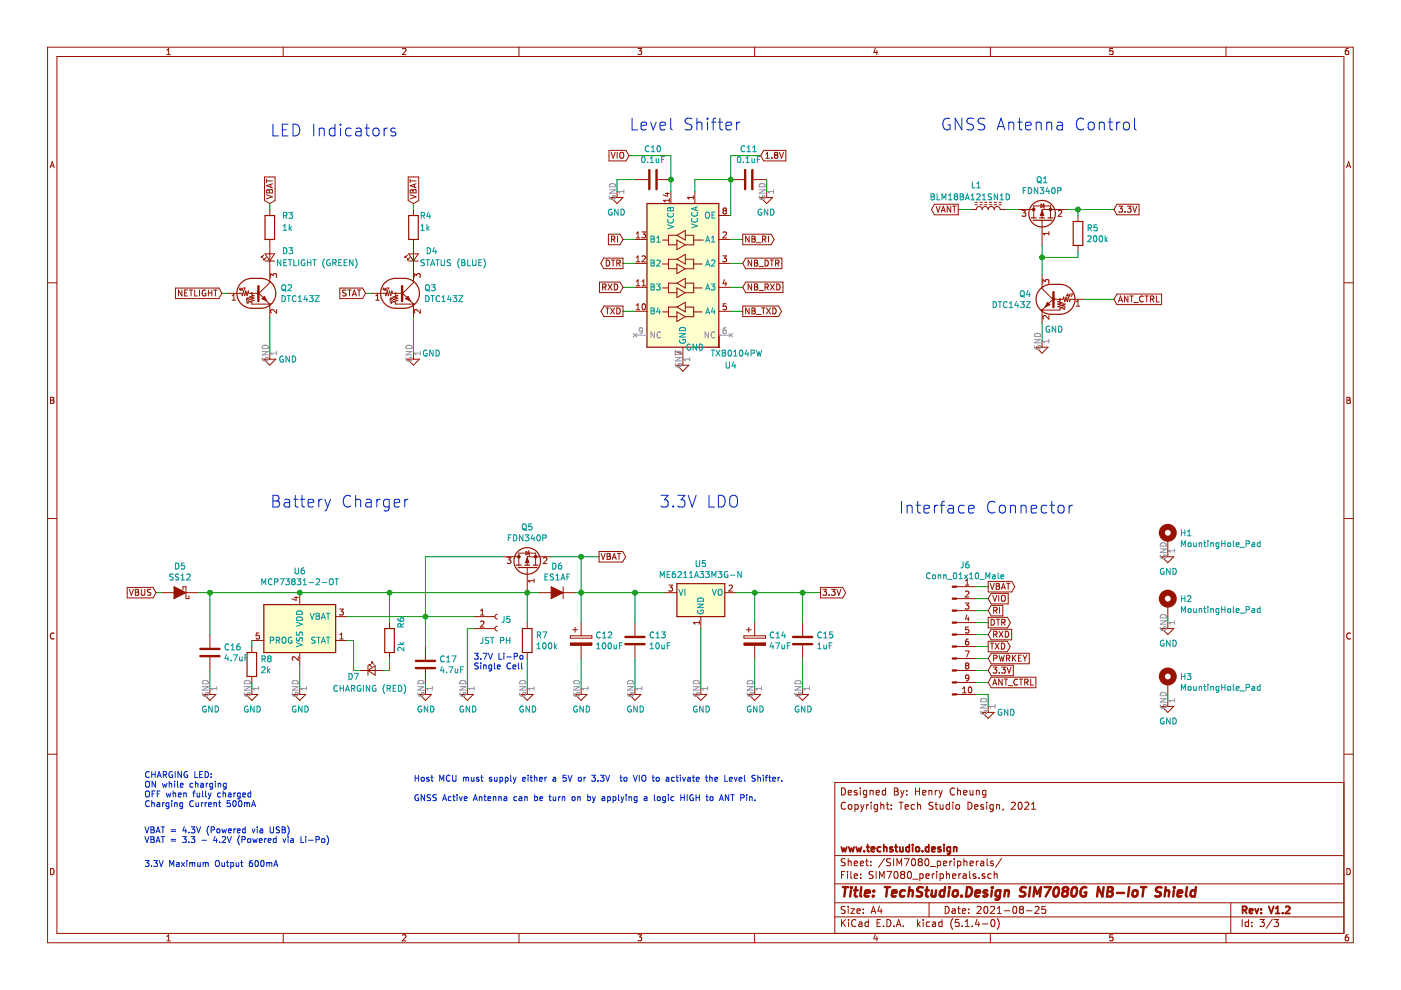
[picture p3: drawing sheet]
EESchema Schematic File Version 4
LIBS:SIM7080-cache
EELAYER 30 0
EELAYER END
$Descr A4 11693 8268
encoding utf-8
Sheet 3 3
Title "TechStudio.Design SIM7080G NB-IoT Shield"
Date "2021-08-25"
Rev "V1.2"
Comp "www.techstudio.design"
Comment1 ""
Comment2 ""
Comment3 "Copyright: Tech Studio Design, 2021"
Comment4 "Designed By: Henry Cheung"
$EndDescr
$Comp
L Device:R R4
U 1 1
P 3450 1900
F 0 "R4" H 3500 2000 50  0000 L CNN
F 1 "1k" H 3500 1900 50  0000 L CNN
F 2 "Resistor_SMD:R_0603_1608Metric_Pad1.05x0.95mm_HandSolder" V 3380 1900 50  0001 C CNN
F 3 "~" H 3450 1900 50  0001 C CNN
	1    3450 1900
	1    0    0    -1  
$EndComp
$Comp
L Device:R R3
U 1 1
P 2250 1900
F 0 "R3" H 2350 2000 50  0000 L CNN
F 1 "1k" H 2350 1900 50  0000 L CNN
F 2 "Resistor_SMD:R_0603_1608Metric_Pad1.05x0.95mm_HandSolder" V 2180 1900 50  0001 C CNN
F 3 "~" H 2250 1900 50  0001 C CNN
	1    2250 1900
	1    0    0    -1  
$EndComp
$Comp
L Device:LED_Small D3
U 1 1
P 2250 2150
F 0 "D3" V 2300 2050 50  0000 R CNN
F 1 "NETLIGHT (GREEN)" V 2200 2100 50  0000 R CNN
F 2 "LED_SMD:LED_0603_1608Metric_Pad1.05x0.95mm_HandSolder" V 2250 2150 50  0001 C CNN
F 3 "~" V 2250 2150 50  0001 C CNN
	1    2250 2150
	0    -1   -1   0   
$EndComp
$Comp
L Device:LED_Small D4
U 1 1
P 3450 2150
F 0 "D4" V 3500 2050 50  0000 R CNN
F 1 "STATUS (BLUE)" V 3400 2100 50  0000 R CNN
F 2 "LED_SMD:LED_0603_1608Metric_Pad1.05x0.95mm_HandSolder" V 3450 2150 50  0001 C CNN
F 3 "~" V 3450 2150 50  0001 C CNN
	1    3450 2150
	0    -1   -1   0   
$EndComp
$Comp
L power:GND #PWR018
U 1 1
P 3450 2950
F 0 "#PWR018" H 3450 2700 50  0001 C CNN
F 1 "GND" H 3600 2950 50  0000 C CNN
F 2 "" H 3450 2950 50  0001 C CNN
F 3 "" H 3450 2950 50  0001 C CNN
	1    3450 2950
	1    0    0    -1  
$EndComp
$Comp
L power:GND #PWR017
U 1 1
P 2250 2950
F 0 "#PWR017" H 2250 2700 50  0001 C CNN
F 1 "GND" H 2400 2900 50  0000 C CNN
F 2 "" H 2250 2950 50  0001 C CNN
F 3 "" H 2250 2950 50  0001 C CNN
	1    2250 2950
	1    0    0    -1  
$EndComp
Text GLabel 2250 1700 1    50   Input ~ 0
VBAT
$Comp
L Connector:Conn_01x02_Female J?
U 1 1
P 4150 5150
AR Path="/5F841AC1/5FB7C805" Ref="J?"  Part="1" 
AR Path="/5F841B36/5FB7C805" Ref="J?"  Part="1" 
AR Path="/5FB7C805" Ref="J?"  Part="1" 
AR Path="/60DCDEB3/5FB7C805" Ref="J5"  Part="1" 
F 0 "J5" H 4178 5126 50  0000 L CNN
F 1 "JST PH" H 4000 4950 50  0000 L CNN
F 2 "Connector_JST:JST_PH_S2B-PH-K_1x02_P2.00mm_Horizontal" H 4150 5150 50  0001 C CNN
F 3 "~" H 4150 5150 50  0001 C CNN
	1    4150 5150
	1    0    0    -1  
$EndComp
Text Notes 3950 5600 0    50   ~ 0
3.7V Li-Po\nSingle Cell
$Comp
L Logic_LevelTranslator:TXB0104PW U?
U 1 1
P 5700 2300
AR Path="/5F841AC1/5FBFBDD5" Ref="U?"  Part="1" 
AR Path="/5F841B36/5FBFBDD5" Ref="U?"  Part="1" 
AR Path="/5FBFBDD5" Ref="U?"  Part="1" 
AR Path="/60DCDEB3/5FBFBDD5" Ref="U4"  Part="1" 
F 0 "U4" H 5300 1550 50  0000 C CNN
F 1 "TXB0104PW" H 5250 1650 50  0000 C CNN
F 2 "Package_SO:TSSOP-14_4.4x5mm_P0.65mm" H 5700 1550 50  0001 C CNN
F 3 "http://www.ti.com/lit/ds/symlink/txb0104.pdf" H 5810 2395 50  0001 C CNN
	1    5700 2300
	-1   0    0    -1  
$EndComp
Text GLabel 5200 2400 0    50   Input ~ 0
RXD
Text GLabel 5200 2600 0    50   Output ~ 0
TXD
Text GLabel 6200 2400 2    50   Input ~ 0
NB_RXD
Text GLabel 6200 2600 2    50   Output ~ 0
NB_TXD
$Comp
L Device:C C?
U 1 1
P 5450 1500
AR Path="/5F841AC1/5FBFBDE1" Ref="C?"  Part="1" 
AR Path="/5F841B36/5FBFBDE1" Ref="C?"  Part="1" 
AR Path="/5FBFBDE1" Ref="C?"  Part="1" 
AR Path="/60DCDEB3/5FBFBDE1" Ref="C10"  Part="1" 
F 0 "C10" V 5702 1500 50  0000 C CNN
F 1 "0.1uF" V 5611 1500 50  0000 C CNN
F 2 "Capacitor_SMD:C_0603_1608Metric_Pad1.05x0.95mm_HandSolder" H 5488 1350 50  0001 C CNN
F 3 "~" H 5450 1500 50  0001 C CNN
	1    5450 1500
	0    1    -1   0   
$EndComp
Wire Wire Line
	5600 1500 5600 1600
$Comp
L Device:C C?
U 1 1
P 6250 1500
AR Path="/5F841AC1/5FBFBDE9" Ref="C?"  Part="1" 
AR Path="/5F841B36/5FBFBDE9" Ref="C?"  Part="1" 
AR Path="/5FBFBDE9" Ref="C?"  Part="1" 
AR Path="/60DCDEB3/5FBFBDE9" Ref="C11"  Part="1" 
F 0 "C11" V 6502 1500 50  0000 C CNN
F 1 "0.1uF" V 6411 1500 50  0000 C CNN
F 2 "Capacitor_SMD:C_0603_1608Metric_Pad1.05x0.95mm_HandSolder" H 6288 1350 50  0001 C CNN
F 3 "~" H 6250 1500 50  0001 C CNN
	1    6250 1500
	0    1    -1   0   
$EndComp
Text GLabel 6350 1300 2    50   Input ~ 0
1.8V
Connection ~ 6100 1500
Wire Wire Line
	6100 1500 6100 1800
Wire Wire Line
	6100 1500 5800 1500
Wire Wire Line
	5800 1500 5800 1600
Text GLabel 6200 2000 2    50   Output ~ 0
NB_RI
Text GLabel 5200 2000 0    50   Input ~ 0
RI
Text GLabel 5200 2200 0    50   Output ~ 0
DTR
Text GLabel 6200 2200 2    50   Input ~ 0
NB_DTR
$Comp
L power:GND #PWR?
U 1 1
P 5700 3000
AR Path="/5F841AC1/5FBFBDF8" Ref="#PWR?"  Part="1" 
AR Path="/5F841B36/5FBFBDF8" Ref="#PWR?"  Part="1" 
AR Path="/5FBFBDF8" Ref="#PWR?"  Part="1" 
AR Path="/60DCDEB3/5FBFBDF8" Ref="#PWR019"  Part="1" 
F 0 "#PWR019" H 5700 2750 50  0001 C CNN
F 1 "GND" H 5600 3100 50  0000 C CNN
F 2 "" H 5700 3000 50  0001 C CNN
F 3 "" H 5700 3000 50  0001 C CNN
	1    5700 3000
	-1   0    0    -1  
$EndComp
$Comp
L power:GND #PWR?
U 1 1
P 5150 1600
AR Path="/5F841AC1/5FBFBDFE" Ref="#PWR?"  Part="1" 
AR Path="/5F841B36/5FBFBDFE" Ref="#PWR?"  Part="1" 
AR Path="/5FBFBDFE" Ref="#PWR?"  Part="1" 
AR Path="/60DCDEB3/5FBFBDFE" Ref="#PWR014"  Part="1" 
F 0 "#PWR014" H 5150 1350 50  0001 C CNN
F 1 "GND" H 5155 1427 50  0000 C CNN
F 2 "" H 5150 1600 50  0001 C CNN
F 3 "" H 5150 1600 50  0001 C CNN
	1    5150 1600
	-1   0    0    -1  
$EndComp
$Comp
L power:GND #PWR?
U 1 1
P 6400 1600
AR Path="/5F841AC1/5FBFBE04" Ref="#PWR?"  Part="1" 
AR Path="/5F841B36/5FBFBE04" Ref="#PWR?"  Part="1" 
AR Path="/5FBFBE04" Ref="#PWR?"  Part="1" 
AR Path="/60DCDEB3/5FBFBE04" Ref="#PWR015"  Part="1" 
F 0 "#PWR015" H 6400 1350 50  0001 C CNN
F 1 "GND" H 6405 1427 50  0000 C CNN
F 2 "" H 6400 1600 50  0001 C CNN
F 3 "" H 6400 1600 50  0001 C CNN
	1    6400 1600
	-1   0    0    -1  
$EndComp
Wire Wire Line
	5300 1500 5150 1500
Wire Wire Line
	5150 1500 5150 1600
Wire Wire Line
	6400 1500 6400 1600
Wire Wire Line
	6350 1300 6100 1300
Wire Wire Line
	6100 1300 6100 1500
$Comp
L Device:R R7
U 1 1
P 4400 5350
F 0 "R7" H 4470 5396 50  0000 L CNN
F 1 "100k" H 4470 5305 50  0000 L CNN
F 2 "Resistor_SMD:R_0603_1608Metric_Pad1.05x0.95mm_HandSolder" V 4330 5350 50  0001 C CNN
F 3 "~" H 4400 5350 50  0001 C CNN
	1    4400 5350
	1    0    0    -1  
$EndComp
Text GLabel 5000 4650 2    50   Output ~ 0
VBAT
Text GLabel 8250 5300 2    50   Input ~ 0
RXD
Text GLabel 8250 5400 2    50   Output ~ 0
TXD
Text GLabel 8250 5100 2    50   Input ~ 0
RI
Text GLabel 8250 5200 2    50   Output ~ 0
DTR
Wire Wire Line
	8150 5000 8250 5000
Wire Wire Line
	8150 5100 8250 5100
Wire Wire Line
	8150 5200 8250 5200
Wire Wire Line
	8150 5300 8250 5300
Text GLabel 8250 5500 2    50   Input ~ 0
PWRKEY
Wire Wire Line
	8250 5500 8150 5500
Text GLabel 8250 5000 2    50   Input ~ 0
VIO
Wire Wire Line
	8250 5600 8150 5600
Wire Wire Line
	8250 5400 8150 5400
Wire Wire Line
	5600 1500 5600 1300
Connection ~ 5600 1500
Text GLabel 3050 2450 0    50   Input ~ 0
STAT
Wire Wire Line
	3050 2450 3100 2450
Text GLabel 1850 2450 0    50   Input ~ 0
NETLIGHT
Wire Wire Line
	1850 2450 1900 2450
Wire Wire Line
	3450 1700 3450 1750
Text GLabel 3450 1700 1    50   Input ~ 0
VBAT
Text Notes 2250 1150 0    98   ~ 0
LED Indicators
Text Notes 7500 4300 0    98   ~ 0
Interface Connector
Text Notes 5250 1100 0    98   ~ 0
Level Shifter
Text GLabel 8250 5600 2    50   Input ~ 0
3.3V
$Comp
L Device:L_Core_Ferrite L1
U 1 1
P 8250 1750
F 0 "L1" V 8450 1850 50  0000 C CNN
F 1 "BLM18BA121SN1D" V 8350 1900 50  0000 C CNN
F 2 "Inductor_SMD:L_0603_1608Metric_Pad1.05x0.95mm_HandSolder" H 8250 1750 50  0001 C CNN
F 3 "~" H 8250 1750 50  0001 C CNN
	1    8250 1750
	0    -1   -1   0   
$EndComp
Text GLabel 8000 1750 0    50   Output ~ 0
VANT
Wire Wire Line
	8000 1750 8100 1750
Wire Wire Line
	2250 1700 2250 1750
$Comp
L power:GND #PWR025
U 1 1
P 3900 5750
F 0 "#PWR025" H 3900 5500 50  0001 C CNN
F 1 "GND" H 3905 5577 50  0000 C CNN
F 2 "" H 3900 5750 50  0001 C CNN
F 3 "" H 3900 5750 50  0001 C CNN
	1    3900 5750
	1    0    0    -1  
$EndComp
Wire Wire Line
	4400 4950 4400 5200
Connection ~ 4400 4950
Text GLabel 5250 1300 0    50   Input ~ 0
VIO
Wire Wire Line
	5250 1300 5600 1300
$Comp
L Device:Q_PMOS_GSD Q5
U 1 1
P 4400 4750
F 0 "Q5" V 4743 4750 50  0000 C CNN
F 1 "FDN340P" V 4652 4750 50  0000 C CNN
F 2 "Package_TO_SOT_SMD:SOT-23_Handsoldering" H 4600 4850 50  0001 C CNN
F 3 "~" H 4400 4750 50  0001 C CNN
	1    4400 4750
	0    -1   -1   0   
$EndComp
$Comp
L Device:C C16
U 1 1
P 1750 5450
F 0 "C16" H 1865 5496 50  0000 L CNN
F 1 "4.7uF" H 1865 5405 50  0000 L CNN
F 2 "Capacitor_SMD:C_0603_1608Metric_Pad1.05x0.95mm_HandSolder" H 1788 5300 50  0001 C CNN
F 3 "~" H 1750 5450 50  0001 C CNN
	1    1750 5450
	1    0    0    -1  
$EndComp
$Comp
L power:GND #PWR021
U 1 1
P 1750 5750
F 0 "#PWR021" H 1750 5500 50  0001 C CNN
F 1 "GND" H 1755 5577 50  0000 C CNN
F 2 "" H 1750 5750 50  0001 C CNN
F 3 "" H 1750 5750 50  0001 C CNN
	1    1750 5750
	1    0    0    -1  
$EndComp
$Comp
L Battery_Management:MCP73831-2-OT U6
U 1 1
P 2500 5250
F 0 "U6" H 2500 5731 50  0000 C CNN
F 1 "MCP73831-2-OT" H 2500 5640 50  0000 C CNN
F 2 "Package_TO_SOT_SMD:SOT-23-5_HandSoldering" H 2550 5000 50  0001 L CIN
F 3 "http://ww1.microchip.com/downloads/en/DeviceDoc/20001984g.pdf" H 2350 5200 50  0001 C CNN
	1    2500 5250
	1    0    0    -1  
$EndComp
$Comp
L power:GND #PWR023
U 1 1
P 2500 5750
F 0 "#PWR023" H 2500 5500 50  0001 C CNN
F 1 "GND" H 2505 5577 50  0000 C CNN
F 2 "" H 2500 5750 50  0001 C CNN
F 3 "" H 2500 5750 50  0001 C CNN
	1    2500 5750
	1    0    0    -1  
$EndComp
$Comp
L Device:LED_Small D7
U 1 1
P 3100 5600
F 0 "D7" H 3000 5550 50  0000 R CNN
F 1 "CHARGING (RED)" H 3400 5450 50  0000 R CNN
F 2 "LED_SMD:LED_0603_1608Metric_Pad1.05x0.95mm_HandSolder" V 3100 5600 50  0001 C CNN
F 3 "~" V 3100 5600 50  0001 C CNN
	1    3100 5600
	1    0    0    -1  
$EndComp
$Comp
L Device:R R6
U 1 1
P 3250 5350
F 0 "R6" V 3150 5200 50  0000 C CNN
F 1 "2k" V 3150 5400 50  0000 C CNN
F 2 "Resistor_SMD:R_0603_1608Metric_Pad1.05x0.95mm_HandSolder" V 3180 5350 50  0001 C CNN
F 3 "~" H 3250 5350 50  0001 C CNN
	1    3250 5350
	-1   0    0    1   
$EndComp
Text GLabel 1300 4950 0    50   Input ~ 0
VBUS
$Comp
L Device:R R8
U 1 1
P 2100 5550
F 0 "R8" H 2170 5596 50  0000 L CNN
F 1 "2k" H 2170 5505 50  0000 L CNN
F 2 "Resistor_SMD:R_0603_1608Metric_Pad1.05x0.95mm_HandSolder" V 2030 5550 50  0001 C CNN
F 3 "~" H 2100 5550 50  0001 C CNN
	1    2100 5550
	1    0    0    -1  
$EndComp
$Comp
L power:GND #PWR022
U 1 1
P 2100 5750
F 0 "#PWR022" H 2100 5500 50  0001 C CNN
F 1 "GND" H 2105 5577 50  0000 C CNN
F 2 "" H 2100 5750 50  0001 C CNN
F 3 "" H 2100 5750 50  0001 C CNN
	1    2100 5750
	1    0    0    -1  
$EndComp
Wire Wire Line
	1750 4950 1750 5300
Wire Wire Line
	1750 5600 1750 5750
Connection ~ 1750 4950
Wire Wire Line
	1750 4950 2500 4950
Wire Wire Line
	2100 5350 2100 5400
Wire Wire Line
	2100 5700 2100 5750
Wire Wire Line
	2500 5550 2500 5750
Wire Wire Line
	2900 5150 3550 5150
Connection ~ 2500 4950
$Comp
L Device:C C17
U 1 1
P 3550 5550
F 0 "C17" H 3665 5596 50  0000 L CNN
F 1 "4.7uF" H 3665 5505 50  0000 L CNN
F 2 "Capacitor_SMD:C_0603_1608Metric_Pad1.05x0.95mm_HandSolder" H 3588 5400 50  0001 C CNN
F 3 "~" H 3550 5550 50  0001 C CNN
	1    3550 5550
	1    0    0    -1  
$EndComp
$Comp
L power:GND #PWR024
U 1 1
P 3550 5750
F 0 "#PWR024" H 3550 5500 50  0001 C CNN
F 1 "GND" H 3555 5577 50  0000 C CNN
F 2 "" H 3550 5750 50  0001 C CNN
F 3 "" H 3550 5750 50  0001 C CNN
	1    3550 5750
	1    0    0    -1  
$EndComp
Wire Wire Line
	3550 5150 3550 5400
Wire Wire Line
	3550 5700 3550 5750
Connection ~ 3550 5150
Wire Wire Line
	3550 5150 3950 5150
Wire Wire Line
	3550 4650 3550 5150
Wire Wire Line
	3550 4650 4200 4650
$Comp
L power:GND #PWR026
U 1 1
P 4400 5750
F 0 "#PWR026" H 4400 5500 50  0001 C CNN
F 1 "GND" H 4405 5577 50  0000 C CNN
F 2 "" H 4400 5750 50  0001 C CNN
F 3 "" H 4400 5750 50  0001 C CNN
	1    4400 5750
	1    0    0    -1  
$EndComp
Wire Wire Line
	4400 5500 4400 5750
Wire Wire Line
	3950 5250 3900 5250
Wire Wire Line
	3900 5250 3900 5750
$Comp
L Device:C C13
U 1 1
P 5300 5350
F 0 "C13" H 5415 5396 50  0000 L CNN
F 1 "10uF" H 5415 5305 50  0000 L CNN
F 2 "Capacitor_SMD:C_0603_1608Metric_Pad1.05x0.95mm_HandSolder" H 5338 5200 50  0001 C CNN
F 3 "~" H 5300 5350 50  0001 C CNN
	1    5300 5350
	1    0    0    -1  
$EndComp
$Comp
L power:GND #PWR027
U 1 1
P 4850 5750
F 0 "#PWR027" H 4850 5500 50  0001 C CNN
F 1 "GND" H 4855 5577 50  0000 C CNN
F 2 "" H 4850 5750 50  0001 C CNN
F 3 "" H 4850 5750 50  0001 C CNN
	1    4850 5750
	1    0    0    -1  
$EndComp
Wire Wire Line
	4850 4650 4850 4950
Wire Wire Line
	4850 5500 4850 5750
Connection ~ 4850 4650
Wire Wire Line
	4850 4650 5000 4650
Wire Wire Line
	4600 4650 4850 4650
Wire Wire Line
	4800 4950 4850 4950
Connection ~ 4850 4950
Wire Wire Line
	4850 4950 4850 5200
Text Notes 2250 4250 0    98   ~ 0
Battery Charger
Wire Wire Line
	3250 4950 3250 5200
Wire Wire Line
	3250 5600 3200 5600
Wire Wire Line
	3250 5500 3250 5600
Wire Wire Line
	3250 4950 2500 4950
Wire Wire Line
	3000 5600 2950 5600
Wire Wire Line
	2950 5600 2950 5350
Wire Wire Line
	2950 5350 2900 5350
$Comp
L power:GND #PWR033
U 1 1
P 8250 5900
F 0 "#PWR033" H 8250 5650 50  0001 C CNN
F 1 "GND" H 8400 5850 50  0000 C CNN
F 2 "" H 8250 5900 50  0001 C CNN
F 3 "" H 8250 5900 50  0001 C CNN
	1    8250 5900
	1    0    0    -1  
$EndComp
Wire Wire Line
	8150 5800 8250 5800
Wire Wire Line
	8250 5800 8250 5900
$Comp
L Mechanical:MountingHole_Pad H2
U 1 1
P 9750 5050
F 0 "H2" H 9850 5099 50  0000 L CNN
F 1 "MountingHole_Pad" H 9850 5008 50  0000 L CNN
F 2 "MountingHole:MountingHole_2.7mm_M2.5" H 9750 5050 50  0001 C CNN
F 3 "~" H 9750 5050 50  0001 C CNN
	1    9750 5050
	1    0    0    -1  
$EndComp
$Comp
L Mechanical:MountingHole_Pad H3
U 1 1
P 9750 5700
F 0 "H3" H 9850 5749 50  0000 L CNN
F 1 "MountingHole_Pad" H 9850 5658 50  0000 L CNN
F 2 "MountingHole:MountingHole_2.7mm_M2.5" H 9750 5700 50  0001 C CNN
F 3 "~" H 9750 5700 50  0001 C CNN
	1    9750 5700
	1    0    0    -1  
$EndComp
$Comp
L power:GND #PWR020
U 1 1
P 9750 5200
F 0 "#PWR020" H 9750 4950 50  0001 C CNN
F 1 "GND" H 9755 5027 50  0000 C CNN
F 2 "" H 9750 5200 50  0001 C CNN
F 3 "" H 9750 5200 50  0001 C CNN
	1    9750 5200
	1    0    0    -1  
$EndComp
$Comp
L power:GND #PWR032
U 1 1
P 9750 5850
F 0 "#PWR032" H 9750 5600 50  0001 C CNN
F 1 "GND" H 9755 5677 50  0000 C CNN
F 2 "" H 9750 5850 50  0001 C CNN
F 3 "" H 9750 5850 50  0001 C CNN
	1    9750 5850
	1    0    0    -1  
$EndComp
Wire Wire Line
	9750 5150 9750 5200
Wire Wire Line
	9750 5800 9750 5850
Wire Wire Line
	5200 2000 5300 2000
Wire Wire Line
	5200 2200 5300 2200
Wire Wire Line
	5200 2400 5300 2400
Wire Wire Line
	5200 2600 5300 2600
Wire Wire Line
	6200 2000 6100 2000
Wire Wire Line
	6200 2200 6100 2200
Wire Wire Line
	6200 2400 6100 2400
Wire Wire Line
	6200 2600 6100 2600
Wire Wire Line
	2250 2650 2250 2950
Wire Wire Line
	3450 2650 3450 2950
$Comp
L Transistor_BJT:DTC143Z Q2
U 1 1
P 2150 2450
F 0 "Q2" H 2338 2496 50  0000 L CNN
F 1 "DTC143Z" H 2338 2405 50  0000 L CNN
F 2 "e-tinkers:SOT523" H 2150 2450 50  0001 L CNN
F 3 "" H 2150 2450 50  0001 L CNN
	1    2150 2450
	1    0    0    -1  
$EndComp
$Comp
L Transistor_BJT:DTC143Z Q3
U 1 1
P 3350 2450
F 0 "Q3" H 3538 2496 50  0000 L CNN
F 1 "DTC143Z" H 3538 2405 50  0000 L CNN
F 2 "e-tinkers:SOT523" H 3350 2450 50  0001 L CNN
F 3 "" H 3350 2450 50  0001 L CNN
	1    3350 2450
	1    0    0    -1  
$EndComp
$Comp
L Device:D_Schottky_ALT D5
U 1 1
P 1500 4950
F 0 "D5" H 1500 4734 50  0000 C CNN
F 1 "SS12" H 1500 4825 50  0000 C CNN
F 2 "Diode_SMD:D_SMA" H 1500 4950 50  0001 C CNN
F 3 "~" H 1500 4950 50  0001 C CNN
	1    1500 4950
	-1   0    0    1   
$EndComp
Connection ~ 3250 4950
$Comp
L Device:D_ALT D6
U 1 1
P 4650 4950
F 0 "D6" H 4650 4734 50  0000 C CNN
F 1 "ES1AF" H 4650 4825 50  0000 C CNN
F 2 "Diode_SMD:D_SMA" H 4650 4950 50  0001 C CNN
F 3 "~" H 4650 4950 50  0001 C CNN
	1    4650 4950
	-1   0    0    1   
$EndComp
Wire Wire Line
	4500 4950 4400 4950
Wire Wire Line
	1650 4950 1750 4950
Wire Wire Line
	1350 4950 1300 4950
Wire Wire Line
	3250 4950 4400 4950
$Comp
L Transistor_BJT:DTC143Z Q4
U 1 1
P 8800 2500
F 0 "Q4" H 8988 2546 50  0000 L CNN
F 1 "DTC143Z" H 8988 2455 50  0000 L CNN
F 2 "e-tinkers:SOT523" H 8800 2500 50  0001 L CNN
F 3 "" H 8800 2500 50  0001 L CNN
	1    8800 2500
	-1   0    0    -1  
$EndComp
Wire Wire Line
	8400 1750 8500 1750
Wire Wire Line
	9000 1750 8900 1750
$Comp
L Device:R R5
U 1 1
P 9000 1950
F 0 "R5" H 9070 1996 50  0000 L CNN
F 1 "200k" H 9070 1905 50  0000 L CNN
F 2 "Resistor_SMD:R_0603_1608Metric_Pad1.05x0.95mm_HandSolder" V 8930 1950 50  0001 C CNN
F 3 "~" H 9000 1950 50  0001 C CNN
	1    9000 1950
	1    0    0    -1  
$EndComp
Wire Wire Line
	8700 2050 8700 2150
Wire Wire Line
	8700 2150 9000 2150
Wire Wire Line
	9000 2150 9000 2100
Wire Wire Line
	9000 1800 9000 1750
Connection ~ 8700 2150
Wire Wire Line
	8700 2150 8700 2300
Connection ~ 9000 1750
Text GLabel 9300 1750 2    50   Input ~ 0
3.3V
Wire Wire Line
	9300 1750 9000 1750
$Comp
L power:GND #PWR?
U 1 1
P 8700 2850
AR Path="/5F841AC1/610BFA7E" Ref="#PWR?"  Part="1" 
AR Path="/5F841B36/610BFA7E" Ref="#PWR?"  Part="1" 
AR Path="/610BFA7E" Ref="#PWR?"  Part="1" 
AR Path="/60DCDEB3/610BFA7E" Ref="#PWR016"  Part="1" 
F 0 "#PWR016" H 8700 2600 50  0001 C CNN
F 1 "GND" H 8600 2950 50  0000 C CNN
F 2 "" H 8700 2850 50  0001 C CNN
F 3 "" H 8700 2850 50  0001 C CNN
	1    8700 2850
	-1   0    0    -1  
$EndComp
Wire Wire Line
	8700 2700 8700 2850
Text GLabel 9300 2500 2    50   Input ~ 0
ANT_CTRL
Wire Wire Line
	9300 2500 9050 2500
Text Notes 7850 1100 0    98   ~ 0
GNSS Antenna Control
$Comp
L Connector:Conn_01x10_Male J6
U 1 1
P 7950 5300
F 0 "J6" H 8058 5881 50  0000 C CNN
F 1 "Conn_01x10_Male" H 8058 5790 50  0000 C CNN
F 2 "Connector_PinHeader_2.54mm:PinHeader_1x10_P2.54mm_Horizontal" H 7950 5300 50  0001 C CNN
F 3 "~" H 7950 5300 50  0001 C CNN
	1    7950 5300
	1    0    0    -1  
$EndComp
Text GLabel 8250 5700 2    50   Input ~ 0
ANT_CTRL
Wire Wire Line
	8250 5700 8150 5700
Text GLabel 8250 4900 2    50   Output ~ 0
VBAT
Wire Wire Line
	8250 4900 8150 4900
$Comp
L Device:Q_PMOS_GSD Q1
U 1 1
P 8700 1850
F 0 "Q1" V 9043 1850 50  0000 C CNN
F 1 "FDN340P" V 8952 1850 50  0000 C CNN
F 2 "Package_TO_SOT_SMD:SOT-23_Handsoldering" H 8900 1950 50  0001 C CNN
F 3 "~" H 8700 1850 50  0001 C CNN
	1    8700 1850
	0    -1   -1   0   
$EndComp
$Comp
L Regulator_Linear:APE8865N-33-HF-3 U5
U 1 1
P 5850 4950
F 0 "U5" H 5850 5192 50  0000 C CNN
F 1 "ME6211A33M3G-N" H 5850 5101 50  0000 C CNN
F 2 "Package_TO_SOT_SMD:SOT-23" H 5850 5175 50  0001 C CIN
F 3 "http://www.tme.eu/fr/Document/ced3461ed31ea70a3c416fb648e0cde7/APE8865-3.pdf" H 5850 4950 50  0001 C CNN
	1    5850 4950
	1    0    0    -1  
$EndComp
$Comp
L power:GND #PWR029
U 1 1
P 5850 5750
F 0 "#PWR029" H 5850 5500 50  0001 C CNN
F 1 "GND" H 5855 5577 50  0000 C CNN
F 2 "" H 5850 5750 50  0001 C CNN
F 3 "" H 5850 5750 50  0001 C CNN
	1    5850 5750
	1    0    0    -1  
$EndComp
$Comp
L Device:CP C12
U 1 1
P 4850 5350
F 0 "C12" H 4968 5396 50  0000 L CNN
F 1 "100uF" H 4968 5305 50  0000 L CNN
F 2 "Capacitor_Tantalum_SMD:CP_EIA-3528-12_Kemet-T_Pad1.50x2.35mm_HandSolder" H 4888 5200 50  0001 C CNN
F 3 "~" H 4850 5350 50  0001 C CNN
	1    4850 5350
	1    0    0    -1  
$EndComp
$Comp
L Device:CP C14
U 1 1
P 6300 5350
F 0 "C14" H 6418 5396 50  0000 L CNN
F 1 "47uF" H 6418 5305 50  0000 L CNN
F 2 "Capacitor_Tantalum_SMD:CP_EIA-3216-10_Kemet-I_Pad1.58x1.35mm_HandSolder" H 6338 5200 50  0001 C CNN
F 3 "~" H 6300 5350 50  0001 C CNN
	1    6300 5350
	1    0    0    -1  
$EndComp
$Comp
L Device:C C15
U 1 1
P 6700 5350
F 0 "C15" H 6815 5396 50  0000 L CNN
F 1 "1uF" H 6815 5305 50  0000 L CNN
F 2 "Capacitor_SMD:C_0603_1608Metric_Pad1.05x0.95mm_HandSolder" H 6738 5200 50  0001 C CNN
F 3 "~" H 6700 5350 50  0001 C CNN
	1    6700 5350
	1    0    0    -1  
$EndComp
Wire Wire Line
	4850 4950 5300 4950
Wire Wire Line
	6700 4950 6700 5200
Wire Wire Line
	6150 4950 6300 4950
Wire Wire Line
	6300 4950 6300 5200
Wire Wire Line
	5300 5200 5300 4950
Connection ~ 5300 4950
Wire Wire Line
	5300 4950 5550 4950
$Comp
L power:GND #PWR030
U 1 1
P 6300 5750
F 0 "#PWR030" H 6300 5500 50  0001 C CNN
F 1 "GND" H 6305 5577 50  0000 C CNN
F 2 "" H 6300 5750 50  0001 C CNN
F 3 "" H 6300 5750 50  0001 C CNN
	1    6300 5750
	1    0    0    -1  
$EndComp
$Comp
L power:GND #PWR031
U 1 1
P 6700 5750
F 0 "#PWR031" H 6700 5500 50  0001 C CNN
F 1 "GND" H 6705 5577 50  0000 C CNN
F 2 "" H 6700 5750 50  0001 C CNN
F 3 "" H 6700 5750 50  0001 C CNN
	1    6700 5750
	1    0    0    -1  
$EndComp
$Comp
L power:GND #PWR028
U 1 1
P 5300 5750
F 0 "#PWR028" H 5300 5500 50  0001 C CNN
F 1 "GND" H 5305 5577 50  0000 C CNN
F 2 "" H 5300 5750 50  0001 C CNN
F 3 "" H 5300 5750 50  0001 C CNN
	1    5300 5750
	1    0    0    -1  
$EndComp
Wire Wire Line
	5300 5750 5300 5500
Wire Wire Line
	6300 5500 6300 5750
Wire Wire Line
	6700 5500 6700 5750
Wire Wire Line
	5850 5250 5850 5750
Connection ~ 6300 4950
Wire Wire Line
	6300 4950 6700 4950
Text GLabel 6850 4950 2    50   Output ~ 0
3.3V
Wire Wire Line
	6850 4950 6700 4950
Connection ~ 6700 4950
Text Notes 5500 4250 0    98   ~ 0
3.3V LDO
Text Notes 1200 7250 0    50   ~ 0
3.3V Maximum Output 600mA
Text Notes 1200 6750 0    50   ~ 0
CHARGING LED:\nON while charging\nOFF when fully charged\nCharging Current 500mA
Text Notes 1200 7050 0    50   ~ 0
VBAT = 4.3V (Powered via USB)\nVBAT = 3.3 - 4.2V (Powered via Li-Po)
Text Notes 3450 6700 0    50   ~ 0
Host MCU must supply either a 5V or 3.3V  to VIO to activate the Level Shifter.\n\nGNSS Active Antenna can be turn on by applying a logic HIGH to ANT Pin.
$Comp
L Mechanical:MountingHole_Pad H1
U 1 1
P 9750 4500
F 0 "H1" H 9850 4549 50  0000 L CNN
F 1 "MountingHole_Pad" H 9850 4458 50  0000 L CNN
F 2 "MountingHole:MountingHole_2.7mm_M2.5" H 9750 4500 50  0001 C CNN
F 3 "~" H 9750 4500 50  0001 C CNN
	1    9750 4500
	1    0    0    -1  
$EndComp
$Comp
L power:GND #PWR0101
U 1 1
P 9750 4600
F 0 "#PWR0101" H 9750 4350 50  0001 C CNN
F 1 "GND" H 9755 4427 50  0000 C CNN
F 2 "" H 9750 4600 50  0001 C CNN
F 3 "" H 9750 4600 50  0001 C CNN
	1    9750 4600
	1    0    0    -1  
$EndComp
$EndSCHEMATC
